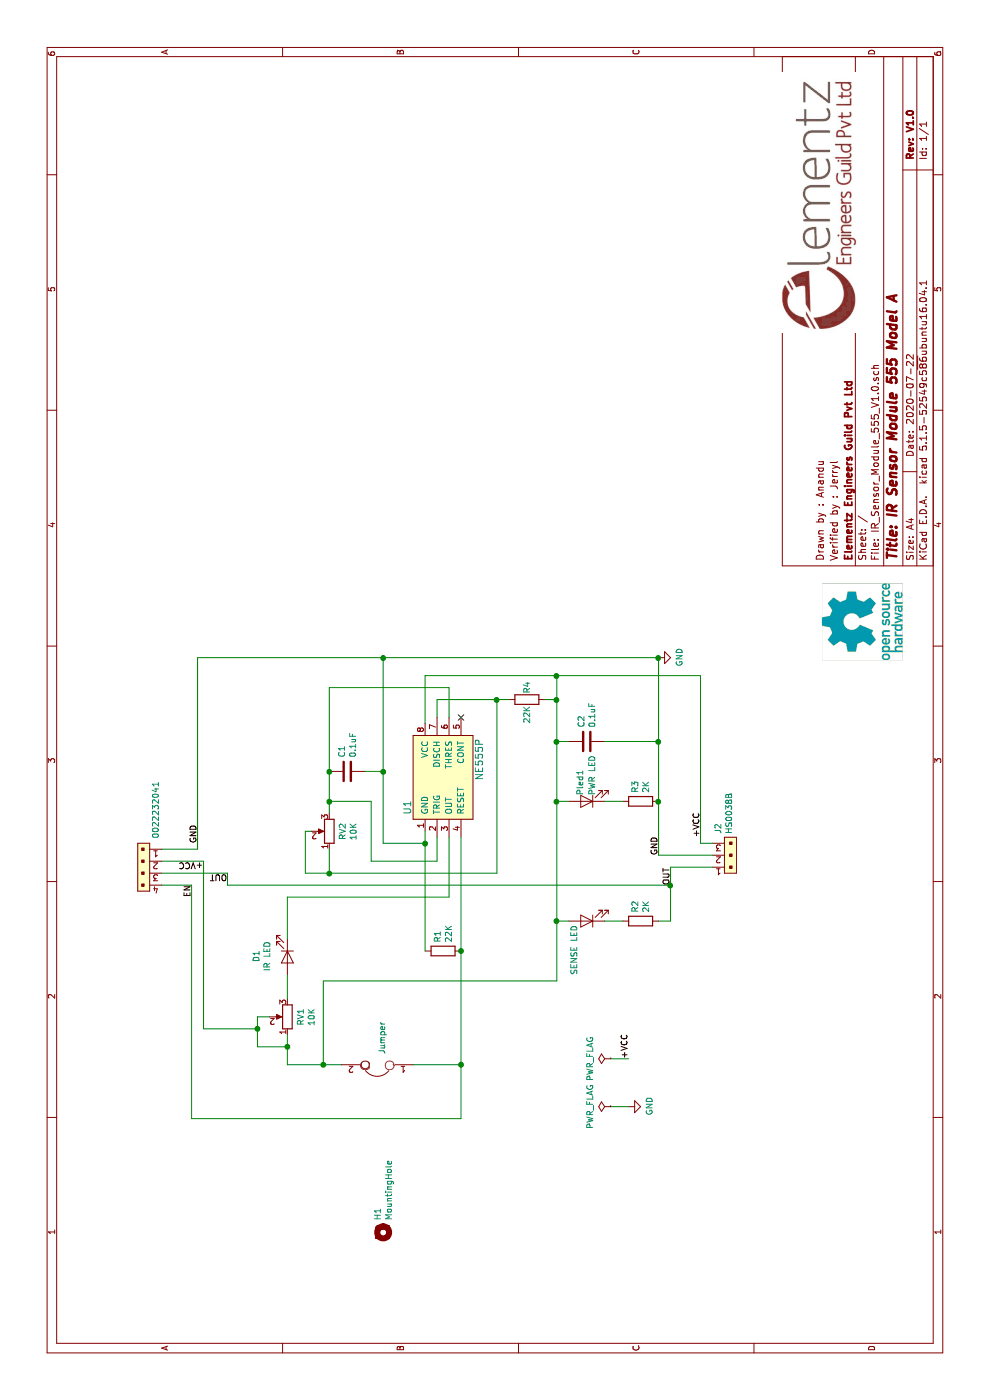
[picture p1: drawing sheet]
EESchema Schematic File Version 4
EELAYER 30 0
EELAYER END
$Descr A4 11693 8268
encoding utf-8
Sheet 1 1
Title "IR Sensor Module 555 Model A"
Date "2020-07-22"
Rev "V1.0"
Comp "Elementz Engineers Guild Pvt Ltd"
Comment1 "Verified by : Jerryl"
Comment2 "Drawn by : Anandu"
Comment3 ""
Comment4 ""
$EndDescr
$Comp
L IR_Sensor_Module_555_V1.0-rescue:NE555P-dk_Clock-Timing-Programmable-Timers-and-Oscillators U1
U 1 1
P 5200 3650
F 0 "U1" H 4950 3900 60  0000 C CNN
F 1 "NE555P" H 5350 3300 60  0000 C CNN
F 2 "digikey-footprints:SOIC-8_W5.3mm" H 5400 3850 60  0001 L CNN
F 3 "http://www.ti.com/general/docs/suppproductinfo.tsp?distId=10&gotoUrl=http%3A%2F%2Fwww.ti.com%2Flit%2Fgpn%2Fne555" H 5400 3950 60  0001 L CNN
F 4 "296-1411-5-ND" H 5400 4050 60  0001 L CNN "Digi-Key_PN"
F 5 "NE555P" H 5400 4150 60  0001 L CNN "MPN"
F 6 "Integrated Circuits (ICs)" H 5400 4250 60  0001 L CNN "Category"
F 7 "Clock/Timing - Programmable Timers and Oscillators" H 5400 4350 60  0001 L CNN "Family"
F 8 "http://www.ti.com/general/docs/suppproductinfo.tsp?distId=10&gotoUrl=http%3A%2F%2Fwww.ti.com%2Flit%2Fgpn%2Fne555" H 5400 4450 60  0001 L CNN "DK_Datasheet_Link"
F 9 "/product-detail/en/texas-instruments/NE555P/296-1411-5-ND/277057" H 5400 4550 60  0001 L CNN "DK_Detail_Page"
F 10 "IC OSC SINGLE TIMER 100KHZ 8-DIP" H 5400 4650 60  0001 L CNN "Description"
F 11 "Texas Instruments" H 5400 4750 60  0001 L CNN "Manufacturer"
F 12 "Active" H 5400 4850 60  0001 L CNN "Status"
	1    5200 3650
	1    0    0    -1  
$EndComp
$Comp
L Device:R R3
U 1 1
P 5000 5350
F 0 "R3" H 5070 5396 50  0000 L CNN
F 1 "2K" H 5070 5305 50  0000 L CNN
F 2 "Resistor_SMD:R_0805_2012Metric" V 4930 5350 50  0001 C CNN
F 3 "~" H 5000 5350 50  0001 C CNN
	1    5000 5350
	1    0    0    -1  
$EndComp
$Comp
L Device:R R4
U 1 1
P 5850 4400
F 0 "R4" H 5900 4400 50  0000 L CNN
F 1 "22K" H 5650 4400 50  0000 L CNN
F 2 "Resistor_SMD:R_0805_2012Metric" V 5780 4400 50  0001 C CNN
F 3 "~" H 5850 4400 50  0001 C CNN
	1    5850 4400
	1    0    0    -1  
$EndComp
$Comp
L Device:R R1
U 1 1
P 3750 3700
F 0 "R1" H 3820 3746 50  0000 L CNN
F 1 "22K" H 3820 3655 50  0000 L CNN
F 2 "Resistor_SMD:R_0805_2012Metric" V 3680 3700 50  0001 C CNN
F 3 "~" H 3750 3700 50  0001 C CNN
	1    3750 3700
	1    0    0    -1  
$EndComp
Wire Wire Line
	3750 3850 4700 3850
Wire Wire Line
	3750 3550 4650 3550
$Comp
L Device:C C1
U 1 1
P 5250 2900
F 0 "C1" H 5365 2946 50  0000 L CNN
F 1 "0.1uF" H 5365 2855 50  0000 L CNN
F 2 "Capacitor_SMD:C_0805_2012Metric" H 5288 2750 50  0001 C CNN
F 3 "~" H 5250 2900 50  0001 C CNN
	1    5250 2900
	1    0    0    -1  
$EndComp
Wire Wire Line
	4650 3550 4650 3200
Wire Wire Line
	4650 3200 5250 3200
Wire Wire Line
	5250 3200 5250 3050
Connection ~ 4650 3550
Wire Wire Line
	4650 3550 4750 3550
Wire Wire Line
	5250 2750 5000 2750
Wire Wire Line
	4750 2600 4750 2550
Wire Wire Line
	5850 4150 5850 3650
Wire Wire Line
	5850 3650 5700 3650
Wire Wire Line
	4400 2550 4400 2750
Wire Wire Line
	4400 2550 4750 2550
Wire Wire Line
	4400 4150 5850 4150
Wire Wire Line
	4600 2750 4400 2750
Connection ~ 4400 2750
Wire Wire Line
	4400 2750 4400 4150
$Comp
L Device:LED Pled1
U 1 1
P 5000 4900
F 0 "Pled1" V 5050 4850 50  0000 R CNN
F 1 "PWR LED" V 4950 4850 50  0000 R CNN
F 2 "LED_SMD:LED_0805_2012Metric" H 5000 4900 50  0001 C CNN
F 3 "~" H 5000 4900 50  0001 C CNN
	1    5000 4900
	0    -1   -1   0   
$EndComp
Connection ~ 5850 4150
$Comp
L Device:C C2
U 1 1
P 5500 4900
F 0 "C2" H 5615 4946 50  0000 L CNN
F 1 "0.1uF" H 5615 4855 50  0000 L CNN
F 2 "Capacitor_SMD:C_0805_2012Metric" H 5538 4750 50  0001 C CNN
F 3 "~" H 5500 4900 50  0001 C CNN
	1    5500 4900
	1    0    0    -1  
$EndComp
$Comp
L Device:R R2
U 1 1
P 4000 5350
F 0 "R2" H 4070 5396 50  0000 L CNN
F 1 "2K" H 4070 5305 50  0000 L CNN
F 2 "Resistor_SMD:R_0805_2012Metric" V 3930 5350 50  0001 C CNN
F 3 "~" H 4000 5350 50  0001 C CNN
	1    4000 5350
	1    0    0    -1  
$EndComp
$Comp
L Device:LED Sled1
U 1 1
P 4000 4900
F 0 "Sled1" V 4039 4782 50  0001 R CNN
F 1 "SENSE LED" V 4100 5350 50  0000 R CNN
F 2 "LED_SMD:LED_0805_2012Metric" H 4000 4900 50  0001 C CNN
F 3 "~" H 4000 4900 50  0001 C CNN
	1    4000 4900
	0    -1   -1   0   
$EndComp
Wire Wire Line
	4000 4750 4000 4650
Wire Wire Line
	4000 4650 5000 4650
Wire Wire Line
	5500 4650 5500 4750
Wire Wire Line
	5000 4750 5000 4650
Connection ~ 5000 4650
Wire Wire Line
	5000 4650 5500 4650
Wire Wire Line
	5850 4150 5850 4250
Wire Wire Line
	5850 4650 5850 4550
Connection ~ 5500 4650
Wire Wire Line
	4000 5200 4000 5050
Wire Wire Line
	5000 5200 5000 5050
Wire Wire Line
	5000 5500 5500 5500
Wire Wire Line
	5500 5500 5500 5050
$Comp
L IR_Sensor_Module_555_V1.0-rescue:640456-3-dk_Rectangular-Connectors-Headers-Male-Pins J2
U 1 1
P 4450 6050
F 0 "J2" H 4728 6104 50  0000 L CNN
F 1 "HS0038B" H 4728 6013 50  0000 L CNN
F 2 "digikey-footprints:PinHeader_1x3_P2.54_Drill1.1mm" H 4650 6250 60  0001 L CNN
F 3 "https://www.te.com/commerce/DocumentDelivery/DDEController?Action=srchrtrv&DocNm=640456&DocType=Customer+Drawing&DocLang=English" H 4650 6350 60  0001 L CNN
F 4 "A19470-ND" H 4650 6450 60  0001 L CNN "Digi-Key_PN"
F 5 "640456-3" H 4650 6550 60  0001 L CNN "MPN"
F 6 "Connectors, Interconnects" H 4650 6650 60  0001 L CNN "Category"
F 7 "Rectangular Connectors - Headers, Male Pins" H 4650 6750 60  0001 L CNN "Family"
F 8 "https://www.te.com/commerce/DocumentDelivery/DDEController?Action=srchrtrv&DocNm=640456&DocType=Customer+Drawing&DocLang=English" H 4650 6850 60  0001 L CNN "DK_Datasheet_Link"
F 9 "/product-detail/en/te-connectivity-amp-connectors/640456-3/A19470-ND/259010" H 4650 6950 60  0001 L CNN "DK_Detail_Page"
F 10 "CONN HEADER VERT 3POS 2.54MM" H 4650 7050 60  0001 L CNN "Description"
F 11 "TE Connectivity AMP Connectors" H 4650 7150 60  0001 L CNN "Manufacturer"
F 12 "Active" H 4650 7250 60  0001 L CNN "Status"
	1    4450 6050
	1    0    0    -1  
$EndComp
Wire Wire Line
	4650 5950 4650 5850
Wire Wire Line
	6050 3550 5650 3550
Wire Wire Line
	5500 4650 5850 4650
Wire Wire Line
	5850 4650 6050 4650
Connection ~ 5850 4650
Wire Wire Line
	6050 4650 6050 3550
$Comp
L IR_Sensor_Module_555_V1.0-rescue:0022232041-dk_Rectangular-Connectors-Headers-Male-Pins J1
U 1 1
P 4600 1250
F 0 "J1" H 4512 1212 50  0001 R CNN
F 1 "0022232041" H 4512 1303 50  0000 R CNN
F 2 "Connector_PinHeader_2.54mm:PinHeader_1x04_P2.54mm_Vertical" H 4800 1450 60  0001 L CNN
F 3 "https://www.molex.com/pdm_docs/sd/022232041_sd.pdf" H 4800 1550 60  0001 L CNN
F 4 "WM4202-ND" H 4800 1650 60  0001 L CNN "Digi-Key_PN"
F 5 "0022232041" H 4800 1750 60  0001 L CNN "MPN"
F 6 "Connectors, Interconnects" H 4800 1850 60  0001 L CNN "Category"
F 7 "Rectangular Connectors - Headers, Male Pins" H 4800 1950 60  0001 L CNN "Family"
F 8 "https://www.molex.com/pdm_docs/sd/022232041_sd.pdf" H 4800 2050 60  0001 L CNN "DK_Datasheet_Link"
F 9 "/product-detail/en/molex/0022232041/WM4202-ND/26671" H 4800 2150 60  0001 L CNN "DK_Detail_Page"
F 10 "CONN HEADER VERT 4POS 2.54MM" H 4800 2250 60  0001 L CNN "Description"
F 11 "Molex" H 4800 2350 60  0001 L CNN "Manufacturer"
F 12 "Active" H 4800 2450 60  0001 L CNN "Status"
	1    4600 1250
	-1   0    0    1   
$EndComp
$Comp
L Device:LED D1
U 1 1
P 3700 2400
F 0 "D1" H 3693 2145 50  0000 C CNN
F 1 "IR LED" H 3693 2236 50  0000 C CNN
F 2 "LED_THT:LED_D5.0mm" H 3700 2400 50  0001 C CNN
F 3 "~" H 3700 2400 50  0001 C CNN
	1    3700 2400
	-1   0    0    1   
$EndComp
Wire Wire Line
	4700 3650 4500 3650
Wire Wire Line
	4500 3650 4500 3100
Wire Wire Line
	4500 3100 5000 3100
Wire Wire Line
	5000 3100 5000 2750
Connection ~ 5000 2750
Wire Wire Line
	5000 2750 4900 2750
Wire Wire Line
	4700 3750 4200 3750
Wire Wire Line
	4200 3750 4200 2400
Wire Wire Line
	4200 2400 3850 2400
$Comp
L Device:R_POT RV1
U 1 1
P 3200 2400
F 0 "RV1" V 3085 2400 50  0000 C CNN
F 1 "10K" V 2994 2400 50  0000 C CNN
F 2 "Potentiometer_THT:Potentiometer_Bourns_3339P_Vertical_HandSoldering" H 3200 2400 50  0001 C CNN
F 3 "~" H 3200 2400 50  0001 C CNN
	1    3200 2400
	0    -1   -1   0   
$EndComp
Wire Wire Line
	3350 2400 3550 2400
$Comp
L Device:Jumper JP1
U 1 1
P 2800 3150
F 0 "JP1" V 2846 3062 50  0001 R CNN
F 1 "Jumper" V 2755 3062 50  0000 R CNN
F 2 "Connector_PinHeader_2.54mm:PinHeader_1x02_P2.54mm_Vertical" H 2800 3150 50  0001 C CNN
F 3 "~" H 2800 3150 50  0001 C CNN
	1    2800 3150
	0    -1   -1   0   
$EndComp
Wire Wire Line
	2800 2850 2800 2700
Wire Wire Line
	2800 2400 2950 2400
Wire Wire Line
	3200 2250 3200 2150
Wire Wire Line
	3200 2150 3100 2150
Wire Wire Line
	2950 2150 2950 2400
Connection ~ 2950 2400
Wire Wire Line
	2950 2400 3050 2400
Wire Wire Line
	2800 2700 3500 2700
Wire Wire Line
	3500 2700 3500 4650
Wire Wire Line
	3500 4650 4000 4650
Connection ~ 2800 2700
Wire Wire Line
	2800 2700 2800 2400
Connection ~ 4000 4650
Connection ~ 3750 3850
Wire Wire Line
	2350 3850 2800 3850
Wire Wire Line
	2800 3450 2800 3850
Connection ~ 2800 3850
Wire Wire Line
	2800 3850 3750 3850
Wire Wire Line
	4450 5950 4450 5600
Wire Wire Line
	4450 5600 4300 5600
Wire Wire Line
	4000 5600 4000 5500
Wire Wire Line
	3100 2150 3100 1700
Connection ~ 3100 2150
Wire Wire Line
	3100 2150 2950 2150
Wire Wire Line
	4300 1900 4400 1900
Wire Wire Line
	2350 1600 4300 1600
Wire Wire Line
	4300 1600 4300 1350
Wire Wire Line
	2350 1600 2350 3850
Wire Wire Line
	4300 1900 4300 5600
Connection ~ 4300 5600
Wire Wire Line
	4300 5600 4000 5600
Wire Wire Line
	4550 5950 4550 5500
Wire Wire Line
	4550 5500 5000 5500
Connection ~ 5000 5500
Wire Wire Line
	4650 5850 6050 5850
Wire Wire Line
	6050 5850 6050 4650
Connection ~ 6050 4650
Wire Wire Line
	5500 5500 6200 5500
Wire Wire Line
	6200 5500 6200 3200
Wire Wire Line
	6200 1650 4600 1650
Wire Wire Line
	4600 1650 4600 1350
Connection ~ 5500 5500
Wire Wire Line
	5700 3750 5950 3750
Wire Wire Line
	5950 3750 5950 2750
Wire Wire Line
	5950 2750 5250 2750
Connection ~ 5250 2750
Wire Wire Line
	5250 3200 6200 3200
Connection ~ 5250 3200
Connection ~ 6200 3200
Wire Wire Line
	6200 3200 6200 1650
Text Label 4500 1700 1    50   ~ 0
+VCC
Text Label 4650 1650 0    50   ~ 0
GND
Text Label 4700 5850 0    50   ~ 0
+VCC
Text Label 4550 5500 0    50   ~ 0
GND
Text Label 4300 5600 0    50   ~ 0
OUT
Text Label 4200 1600 0    50   ~ 0
EN
Text Label 4400 1900 1    50   ~ 0
OUT
NoConn ~ 5700 3850
$Comp
L power:PWR_FLAG #FLG0101
U 1 1
P 2450 5100
F 0 "#FLG0101" H 2450 5175 50  0001 C CNN
F 1 "PWR_FLAG" H 2450 5273 50  0000 C CNN
F 2 "" H 2450 5100 50  0001 C CNN
F 3 "~" H 2450 5100 50  0001 C CNN
	1    2450 5100
	1    0    0    -1  
$EndComp
$Comp
L power:PWR_FLAG #FLG0102
U 1 1
P 2850 5100
F 0 "#FLG0102" H 2850 5175 50  0001 C CNN
F 1 "PWR_FLAG" H 2850 5273 50  0000 C CNN
F 2 "" H 2850 5100 50  0001 C CNN
F 3 "~" H 2850 5100 50  0001 C CNN
	1    2850 5100
	1    0    0    -1  
$EndComp
Wire Wire Line
	2450 5100 2450 5250
Wire Wire Line
	2850 5100 2850 5250
$Comp
L power:GND #PWR0101
U 1 1
P 6200 5500
F 0 "#PWR0101" H 6200 5250 50  0001 C CNN
F 1 "GND" H 6205 5327 50  0000 C CNN
F 2 "" H 6200 5500 50  0001 C CNN
F 3 "" H 6200 5500 50  0001 C CNN
	1    6200 5500
	1    0    0    -1  
$EndComp
Connection ~ 6200 5500
$Comp
L power:GND #PWR0102
U 1 1
P 2450 5250
F 0 "#PWR0102" H 2450 5000 50  0001 C CNN
F 1 "GND" H 2455 5077 50  0000 C CNN
F 2 "" H 2450 5250 50  0001 C CNN
F 3 "" H 2450 5250 50  0001 C CNN
	1    2450 5250
	1    0    0    -1  
$EndComp
Text Label 2850 5250 0    50   ~ 0
+VCC
$Comp
L Device:R_POT RV2
U 1 1
P 4750 2750
F 0 "RV2" V 4635 2750 50  0000 C CNN
F 1 "10K" V 4544 2750 50  0000 C CNN
F 2 "Potentiometer_THT:Potentiometer_Bourns_3339P_Vertical_HandSoldering" H 4750 2750 50  0001 C CNN
F 3 "~" H 4750 2750 50  0001 C CNN
	1    4750 2750
	0    -1   -1   0   
$EndComp
Wire Wire Line
	4500 1700 4500 1350
Wire Wire Line
	3100 1700 4500 1700
Wire Wire Line
	4400 1350 4400 1900
$Comp
L IR_Sensor_Module_555_V1.0-rescue:MountingHole-Mechanical H1
U 1 1
P 1400 3200
F 0 "H1" H 1500 3246 50  0000 L CNN
F 1 "MountingHole" H 1500 3155 50  0000 L CNN
F 2 "MountingHole:MountingHole_3.2mm_M3" H 1400 3200 50  0001 C CNN
F 3 "~" H 1400 3200 50  0001 C CNN
	1    1400 3200
	1    0    0    -1  
$EndComp
$EndSCHEMATC
